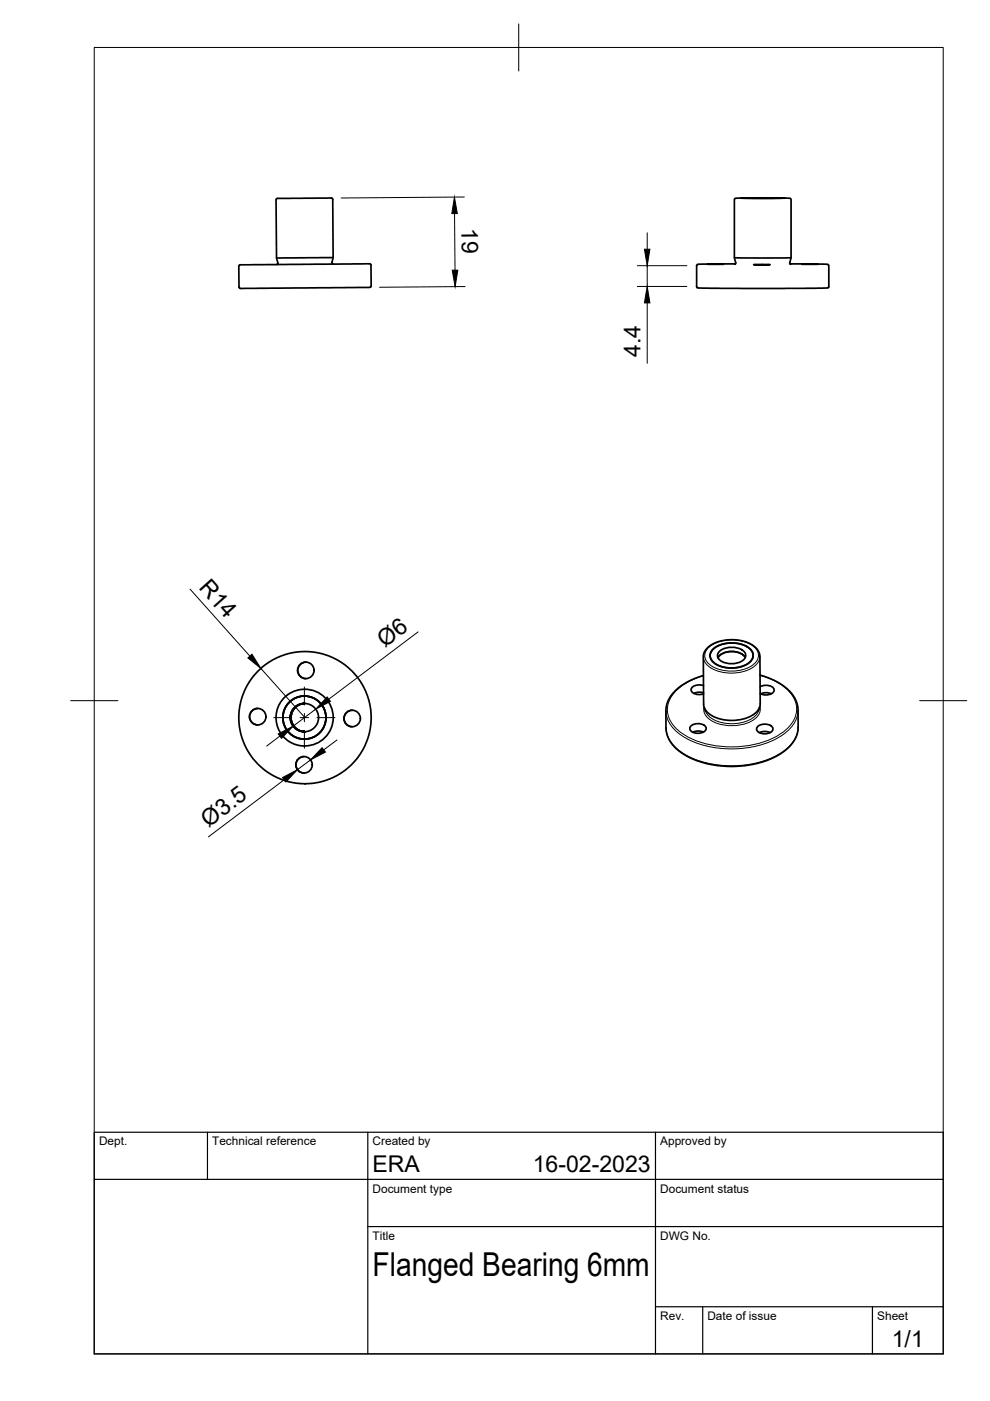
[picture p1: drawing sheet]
<svg xmlns="http://www.w3.org/2000/svg" width="210mm" height="297mm" viewBox="0 0 210 297" stroke-linecap="round" stroke-linejoin="round" font-family="sans-serif">
<!-- layer: Visible -->
<g fill="none" stroke="#000" stroke-width=".36">
<path d="M50.8 56.2l27.7-.3 .2 .3v4.6a2.44 2.44 0 0 1-1.8 .1l-25.9 .3-.3-.3-.1-4.4zM58.5 42.4l.1 12.3 .3 1M58.9 55.7v.3l-.3 .1M70.4 55.6v.3l.3 .1M70.5 42.3a1.05 1.05 0 0 0-1.3-.3l-10.4 .1-.3 .3M70.5 42.3l.1 12.3M70.6 54.6l-12 .1M70.6 54.6l-.2 1M150 56h3.5zM155.7 54.6h12M155.8 56l.2-.3-.3-1v-12.4l.3-.3h2.7h8.3l.7 .2v12.5l-.3 1 .3 .3M155.9 56l-8.1 .1-.1 4.8 .3 .2h.9l8 .1 16.2-.1h2.1l.5-.2-.1-4.8-8.1-.1"/>
<path d="M157.1 42h9.2zM158.7 42h6zM159.8 56.1h3.5zM170 56h3.5zM150.1 137.3l.9-.7 1.4-.6 1.8-.3 1.2-.1 1.8 .2 1.2 .4 1.1 .5 .9 .8 .6 1 .1 .6 .1 10.1a3.7 3.7 0 0 1-3 3 8.9 8.9 0 0 1-8.2-1.1l-.7-1.2-.1-.6-.1-10.3 .3-.8zM150.5 139v.2M151.3 137.5a6.7 6.7 0 0 1 7.6 0 1.91 1.91 0 0 1-.5 3.3 6.9 6.9 0 0 1-7.1-.3 1.79 1.79 0 0 1 0-3zM151.3 137.5a6.7 6.7 0 0 1 7.6 0 1.91 1.91 0 0 1-.6 3.3 6.8 6.8 0 0 1-7-.3 1.8 1.8 0 0 1 0-3zM152.5 138.1a4.3 4.3 0 0 1 5.2 0 1.25 1.25 0 0 1-.5 2.1 4.4 4.4 0 0 1-4.7-.3 1.15 1.15 0 0 1 0-1.8zM158 139.4a3.9 3.9 0 0 0-4.7-.9l-.8 .6-.3 .3M159.7 139v.1M54.7 150.2a1.75 1.75 0 0 0-1.8 1.8 1.75 1.75 0 0 0 1.8 1.7"/>
<path d="M60.2 148l1.4-1.1 1.5-.6a6 6 0 0 1 7.3 7.2 6 6 0 0 1-9.8 3.2l-.8-.8-.6-1-.5-1.1-.2-1.4 .3-2.1 .7-1.4zM61.6 152.3h.1M61.6 151.8h.1v.6zM61.6 151.9v.4zM61.6 151.9h.1M61.7 151.9l-.1 .4zM61.7 151.9h.1M64.3 155.1l.3 .1zM64.4 155.1l.2 .1zM64.4 155.1h.1M64.4 149.1h.2M64.4 149.1h.1"/>
<path d="M64.5 149.1h.1M64.5 149.1l-.2 .1 .3-.1a3 3 0 0 0-2.9 3 3 3 0 0 0 2.9 3h-.4l.3 .1M64.5 149.1a3 3 0 0 0-2.9 3 3 3 0 0 0 2.9 3M64.5 156.7a4.6 4.6 0 0 0 4.2-6.4 4.6 4.6 0 0 0-7.6-1.3 4.6 4.6 0 0 0 1.8 7.4l1.6 .3M64.9 140.4a1.75 1.75 0 0 0-1.8 1.7 1.75 1.75 0 0 0 1.8 1.8M74.7 150.6a1.75 1.75 0 0 0-1.8 1.7 1.75 1.75 0 0 0 1.8 1.8M146.4 154a2.24 2.24 0 0 1 3.3 .3 1.52 1.52 0 0 1-2 1.2 1.33 1.33 0 0 1-1.4-1.2zM149.1 155.2l-.9-.2-1.3 .2M149.2 145.4l-.5-.2a1.92 1.92 0 0 0-2.2 .9 1.38 1.38 0 0 0 1.7 1.2l1-.2M149.2 146.9l-1.3-.1-.8 .2M149.3 150l.3 .8M160.6 154.1a2.24 2.24 0 0 1 3.3 .3 1.52 1.52 0 0 1-2 1.2 1.33 1.33 0 0 1-1.5-1.2z"/>
<path d="M161.1 149.9l-.3 .8M161.1 143.1l1.8 .6 2.1 1 2 1.4 1.2 1.4 .7 1.3 .3 1.3v4.3l-.1 1.1-.6 1.4-1 1.3-1.3 1.1-1.6 1-1.7 .8-2.6 .8-2.5 .5-2.2 .1-2.5-.1-2.4-.3-3.9-1.2-1.5-.8-1.9-1.4-1.1-1.1-.8-1.7-.3-1.5v-3.9l.2-1.4 .6-1.3 1.5-1.7 1.2-.9 1.8-1 2.6-1M161.2 145.6a2.28 2.28 0 0 1 2.9 .6 1.51 1.51 0 0 1-2 1.1l-.9-.2M163.3 155.3l-.9-.2-1.4 .2M163.5 147.1l-.8-.2-1.4 .2M64.5 160.4a1.75 1.75 0 0 0-1.8 1.8 1.75 1.75 0 0 0 1.8 1.7"/>
<circle cx="54.6" cy="152" r="1.75"/>
<circle cx="64.5" cy="152.1" r="4.6"/>
<circle cx="64.5" cy="152.1" r="3"/>
<circle cx="64.7" cy="152.1" r="14"/>
<circle cx="64.8" cy="142.1" r="1.75"/>
<circle cx="74.7" cy="152.3" r="1.75"/>
<circle cx="64.5" cy="162.2" r="1.75"/>
</g>
<g fill="#000">
<circle cx="157.1" cy="42" r=".18"/>
<circle cx="166.3" cy="42" r=".18"/>
<circle cx="64.5" cy="147.6" r=".18"/>
<circle cx="64.5" cy="156.7" r=".18"/>
</g>
<!-- layer: Visible Narrow -->
<path d="M150.4 137.1a8.4 8.4 0 0 1 9.4 0 2.4 2.4 0 0 1 1 2.3 2.4 2.4 0 0 1-1.6 1.9 8.6 8.6 0 0 1-8.8-.4 2.26 2.26 0 0 1 0-3.8zM161.1 139.2a3.7 3.7 0 0 1-2.9 3 8.9 8.9 0 0 1-8.2-1.2l-.8-1.1-.1-.6M160.8 150.7a5 5 0 0 1-4.6 2.7 7 7 0 0 1-6.3-2l-.3-.6M161.1 149.8a2.82 2.82 0 0 1-1.8 3.1 8.8 8.8 0 0 1-9.4-.8 2.28 2.28 0 0 1-.6-2.2M161.2 143.2a10.6 10.6 0 0 1 7.4 5.3 5.6 5.6 0 0 1-2.4 6.6 20.3 20.3 0 0 1-16.5 2.6 11.9 11.9 0 0 1-7.4-4.6 5.2 5.2 0 0 1 1.2-6.8 13.3 13.3 0 0 1 5.7-3M169.2 150.5a6.9 6.9 0 0 1-4.1 5.8 21.8 21.8 0 0 1-19.8 .2 7.2 7.2 0 0 1-4.1-5.8M169.2 154.1a6.9 6.9 0 0 1-4 5.8 21.8 21.8 0 0 1-19.8 .1 7.2 7.2 0 0 1-4.2-5.7" fill="none" stroke="#000" stroke-width=".21"/>
<!-- layer: BORDER -->
<path d="M20 10.1h180v276.9h-180zM110 5.1v10M15 148.6h10M195 148.6h10" fill="none" stroke="#000" stroke-width=".21"/>
<!-- layer: TITLEBLOCK -->
<path d="M20 240.1h180v46.9h-180zM20 250h180M44 240.1v9.9M78 240.1v46.9M139 240.1v46.9M78 260.1h122M139 277.1h61M149 277.1v9.9M185 277.1v9.9" fill="none" stroke="#000" stroke-width=".25"/>
<!-- layer: FD_Dimensions -->
<g fill="none" stroke="#000" stroke-width=".21">
<path d="M96.4 45.3l.1 12M98.4 41.8l-26.1 .2M135.1 56.3h10.5M137.2 49.3v3.5M137.2 56.3v4.4M98.6 60.8l-18.1 .1M135.1 60.7h10.5M137.2 64.2v12.8M40.3 124.9l12.7 14.2M88.6 134l-18.9 14.2M55.3 141.7l9.3 10.5M59.3 156.1l-2.8 2.1"/>
<path d="M66.9 150.4l-4.8 3.6M71.4 156.9l-2.8 2.1M60.3 165.3l-16.1 12.1M65.8 161.1l-2.7 2.1"/>
</g>
<path d="M96.4 41.8l.6 3.5h-1.2zM95.9 57.3h1.2l-.6 3.5zM136.6 52.8h1.2l-.6 3.5zM137.2 60.7l.6 3.5h-1.2zM52.6 139.5l.8-.8 1.9 3zM59 155.6l3.1-1.6-2.4 2.5zM68.3 158.5l.7 1-3.2 1.6zM69.4 147.8l.7 .9-3.2 1.7zM59.9 164.9l3.2-1.7-2.5 2.6z" fill="#000" stroke="#000" stroke-width=".21"/>
<!-- layer: Smart Centers -->
<path d="M58 152.2h3.8M63.6 152.2h1.8M64.5 145.7v3.8M64.5 151.3v1.7M64.5 154.8v3.9M67.2 152.2h3.8" fill="none" stroke="#000" stroke-width=".21"/>
<text font-size="7" x="79" y="270.6">Flanged Bearing 6mm</text>
<g font-size="4.9">
<text x="97.9" y="48.4" transform="rotate(90 97.9 48.4)">19</text>
<text x="135.8" y="75.7" transform="rotate(-90 135.8 75.7)">4.4</text>
<text x="42" y="124.7" transform="rotate(48 42 124.7)">R14</text>
<text x="81.6" y="137.4" transform="rotate(-37 81.6 137.4)">Ø6</text>
<text x="44.2" y="175.5" transform="rotate(-37 44.2 175.5)">Ø3.5</text>
<text x="79" y="248.5">ERA</text>
<text x="113" y="248.5">16-02-2023</text>
<text x="189.1" y="285.7">1/1</text>
</g>
<g font-size="2.5">
<text x="21" y="242.9">Dept.</text>
<text x="45" y="242.9">Technical reference</text>
<text x="79" y="242.9">Created by</text>
<text x="140" y="242.9">Approved by</text>
<text x="79" y="252.8">Document type</text>
<text x="140" y="252.8">Document status</text>
<text x="79" y="262.9">Title</text>
<text x="140" y="262.9">DWG No.</text>
<text x="140" y="279.9">Rev.</text>
<text x="150" y="279.9">Date of issue</text>
<text x="186" y="279.9">Sheet</text>
</g>
</svg>
